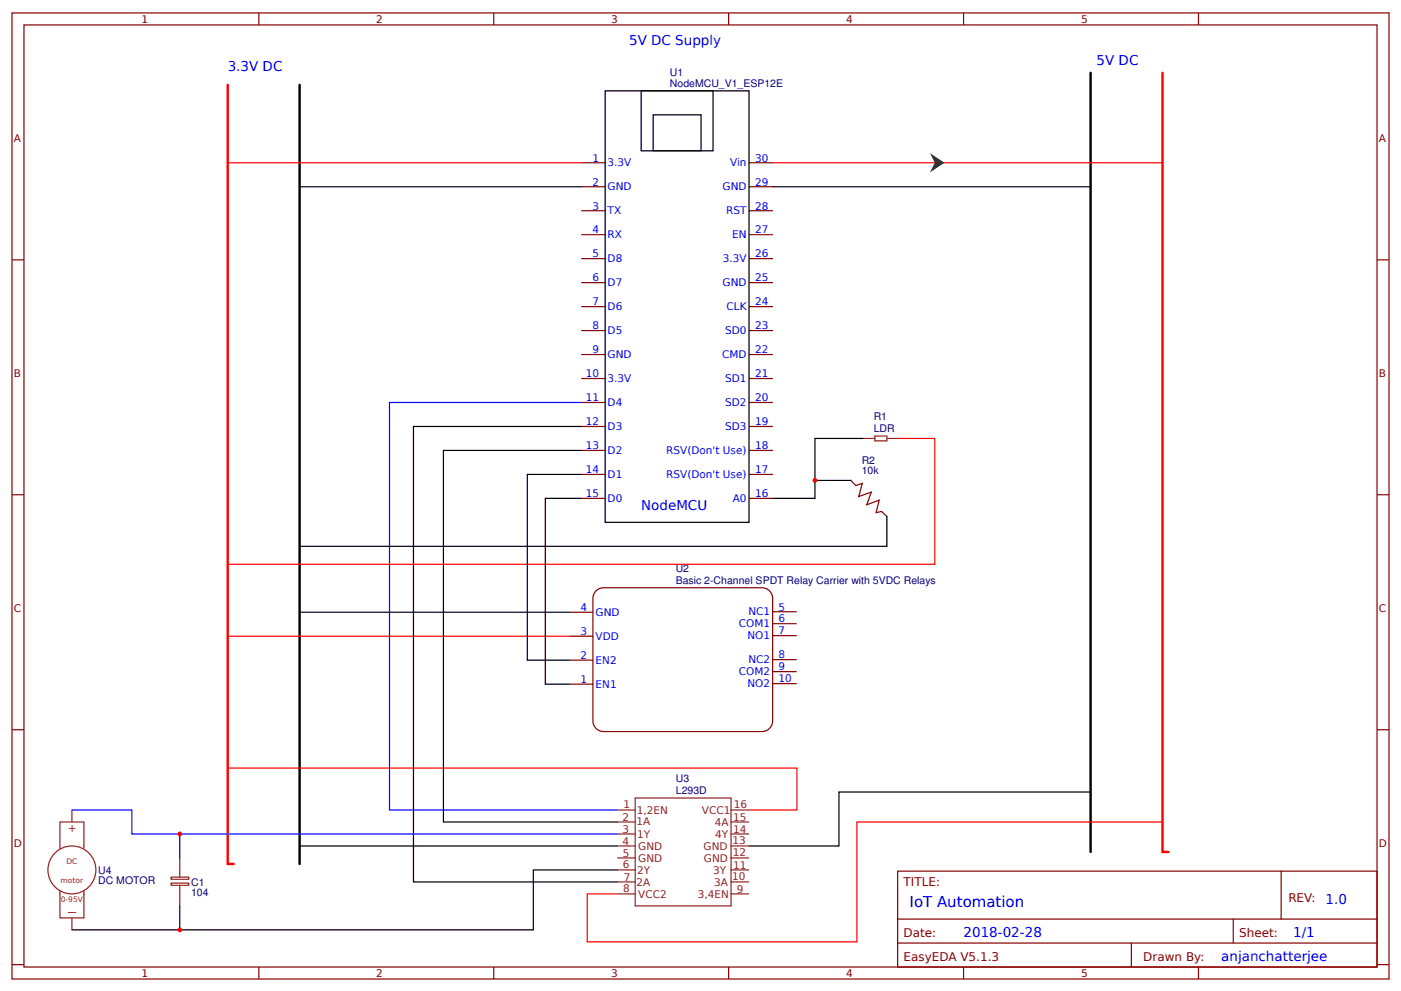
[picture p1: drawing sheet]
<svg xmlns="http://www.w3.org/2000/svg" width="312mm" height="221mm" viewBox="0 0 312 221" stroke-linecap="round" stroke-linejoin="round" font-family="sans-serif">
<g fill="none" stroke="#800" stroke-width=".27">
<path d="M2.7 2.9h306.4v214.9h-306.4zM5.3 5.5h301.1v209.7h-301.1zM57.6 2.9v2.6M109.9 2.9v2.6M162.2 2.9v2.6M214.4 2.9v2.6M266.7 2.9v2.6M129.3 36.2h5.4M166.7 36.2h5.3M2.7 57.8h2.6M129.3 41.6h5.4M129.3 46.9h5.4"/>
<path d="M129.3 52.2h5.4M129.3 57.6h5.4M166.7 41.6h5.3M166.7 46.9h5.3M166.7 52.2h5.3M166.7 57.6h5.3M306.4 57.8h2.7M129.3 62.9h5.4M129.3 68.2h5.4M129.3 73.6h5.4M129.3 78.9h5.4M166.7 62.9h5.3"/>
<path d="M166.7 68.2h5.3M166.7 73.6h5.3M166.7 78.9h5.3M129.3 84.2h5.4M129.3 89.6h5.4M129.3 94.9h5.4M166.7 84.2h5.3M166.7 89.6h5.3M166.7 94.9h5.3M2.7 110.1h2.6M129.3 100.2h5.4M129.3 105.6h5.4"/>
<path d="M129.3 110.9h5.4M166.7 100.2h5.3M166.7 105.6h5.3M166.7 110.9h5.3M306.4 110.1h2.7M2.7 162.4h2.6M306.4 162.4h2.7M199.8 193.8h106.6v21.4h-106.6zM285.1 193.8v10.7M2.7 214.6h2.6M57.6 215.2v2.6M109.9 215.2v2.6"/>
<path d="M162.2 215.2v2.6M199.8 204.5h106.6M199.8 209.8h106.6M214.4 215.2v2.6M251.8 209.8v5.4M266.7 215.2v2.6M274.4 204.5v5.3M306.4 214.6h2.7"/>
</g>
<path d="M134.7 20.2h32v96h-32zM142.7 20.2h16v13.4h-16zM145.4 25.6h10.6v8h-10.6z" fill="none" stroke="#000" stroke-width=".27"/>
<path d="M132.5 131.7a2.39 2.39 0 0 1 1.8-.9h35.2a2.4 2.4 0 0 1 2.4 2.4v27.2a2.4 2.4 0 0 1-2.4 2.4h-35.2a2.4 2.4 0 0 1-2.4-2.4v-27.2l.1-.6z" fill="#fff" stroke="#800" stroke-width=".27"/>
<path d="M189.4 106.9l1 1.1 1.5-.4-.8 2.9 2.8-1-1 2.8 2.8-1-.7 2.8 1.1-.3 1.3 1.1M126.7 136.2h5.3M171.9 136.1h5.4M171.9 138.8h5.4M126.7 152.2h5.3M126.7 146.9h5.3M126.7 141.6h5.3M171.9 141.4h5.4M171.9 146.8h5.4M171.9 149.4h5.4M171.9 152.1h5.4" fill="none" stroke="#800" stroke-width=".27"/>
<g fill="none" stroke="#8d2323" stroke-width=".27">
<path d="M192 97.6h2.7M194.7 97h2.7v1.1h-2.7zM197.4 97.6h2.6M141.4 177.6h21.3v24h-21.3zM13.3 198.2v.8M13.3 198.9v5.3h5.4v-5.3M16 180.2v2.7M18.7 188.2v-5.3h-5.4l.1 6M18.7 188.1v.7M18.7 198.2v.9M38.1 196.5h3.9v.5h-3.9zM38.1 195.2h3.9v.5h-3.9z"/>
<path d="M40 190.9v4.3M40 197v4.6M137.4 180.2h4M137.4 182.9h4M137.4 185.6h4M137.4 188.2h4M137.4 190.9h4M137.4 193.6h4M137.4 196.2h4M137.4 198.9h4M162.7 180.2h4M162.7 182.9h4"/>
<path d="M162.7 185.6h4M162.7 188.2h4M162.7 190.9h4M162.7 193.6h4M162.7 196.2h4M162.7 198.9h4M16 204.2v2.7"/>
<circle cx="16" cy="193.6" r="5.3"/>
</g>
<path d="M66.7 18.9v173.3M242.7 16.2v173.4" fill="none" stroke="#000" stroke-width=".53"/>
<path d="M50.7 18.9v173.3h1.3M258.7 16.2v173.4h1.3" fill="none" stroke="#f00" stroke-width=".53"/>
<path d="M66.7 41.6h62.6M172 41.6h70.7M129.3 94.9h-37.3v101.3h45.4M192 97.6h-10.6v13.3h-9.4M129.3 100.2h-30.6v82.7h38.7M181.4 106.9h8M66.7 136.2h60M242.7 176.2h-56v12h-20M66.7 188.2h70.7" fill="none" stroke="#000" stroke-width=".27"/>
<path d="M50.7 36.2h78.6M172 36.2h86.7M200 97.6h8v28h-157.3M50.7 141.6h76M50.7 170.9h126.7v9.3h-10.7M258.7 184.2v-1.3h-68v26.7h-60v-10.7h6.7" fill="none" stroke="#f00" stroke-width=".27"/>
<path d="M129.3 89.6h-42.6v90.6h50.7" fill="none" stroke="#00f" stroke-width=".27"/>
<circle cx="181.4" cy="106.9" r=".53" fill="#c00"/>
<path d="M129.3 110.9h-8v41.3h5.4M129.3 105.6h-12v41.3h9.4M197.4 114.9v6.7h-130.7M40 185.6v5.3M137.4 193.6h-18.7v13.3h-102.7" fill="none" stroke="#000" stroke-width=".27"/>
<path d="M16 180.2h13.3v5.4h108.1" fill="none" stroke="#00f" stroke-width=".27"/>
<circle cx="40" cy="185.6" r=".53" fill="#c00"/>
<path d="M40 201.6v5.3" fill="none" stroke="#000" stroke-width=".27"/>
<circle cx="40" cy="206.9" r=".53" fill="#c00"/>
<path d="M207 34.1l3.2 2.1-3.2 2.2 1-2.2z" fill="#333"/>
<text font-size="3.3" fill="#00f" x="202.4" y="201.8">IoT Automation</text>
<g font-size="3" fill="#00f">
<text x="140" y="10.1">5V DC Supply</text>
<text x="50.7" y="15.8">3.3V DC</text>
<text x="244" y="14.4">5V DC</text>
<text x="142.7" y="113.6">NodeMCU</text>
<text x="295" y="201">1.0</text>
<text x="214.4" y="208.5">2018-02-28</text>
<text x="287.8" y="208.5">1/1</text>
<text x="271.8" y="213.8">anjanchatterjee</text>
</g>
<g font-size="2.7" fill="#800">
<text x="201.1" y="197">TITLE:</text>
<text x="286.7" y="200.8">REV:</text>
<text x="201.1" y="208.5">Date:</text>
<text x="275.8" y="208.5">Sheet:</text>
<text x="201.1" y="213.8">EasyEDA V5.1.3</text>
<text x="254.4" y="213.8">Drawn By:</text>
</g>
<g font-size="2.3" fill="#800">
<text x="31.5" y="5.1">1</text>
<text x="83.7" y="5.1">2</text>
<text x="136" y="5.1">3</text>
<text x="188.3" y="5.1">4</text>
<text x="240.6" y="5.1">5</text>
<text x="3.1" y="31.7">A</text>
<text x="306.8" y="31.7">A</text>
<text x="3.1" y="84">B</text>
<text x="306.8" y="84">B</text>
<text x="3.1" y="136.2">C</text>
<text x="306.8" y="136.2">C</text>
<text x="3.1" y="188.5">D</text>
<text x="306.8" y="188.5">D</text>
<text x="31.5" y="217.4">1</text>
<text x="83.7" y="217.4">2</text>
<text x="136" y="217.4">3</text>
<text x="188.3" y="217.4">4</text>
<text x="240.6" y="217.4">5</text>
</g>
<g font-size="2.3" fill="#000080">
<text x="149.1" y="17">U1</text>
<text x="149.1" y="19.4">NodeMCU_V1_ESP12E</text>
<text x="194.4" y="93.6">R1</text>
<text x="194.4" y="96.2">LDR</text>
<text x="191.8" y="105.6">10k</text>
<text x="191.8" y="103.3">R2</text>
<text x="150.4" y="130">Basic 2-Channel SPDT Relay Carrier with 5VDC Relays</text>
<text x="150.4" y="127.3">U2</text>
<text x="150.4" y="176.8">L293D</text>
<text x="150.4" y="174.1">U3</text>
<text x="21.9" y="196.7">DC MOTOR</text>
<text x="21.9" y="194.5">U4</text>
<text x="42.5" y="197.1">C1</text>
<text x="42.5" y="199.3">104</text>
</g>
<g font-size="2.3" fill="#00f">
<text x="131.9" y="36">1</text>
<text x="168" y="36">30</text>
<text x="131.9" y="41.3">2</text>
<text x="135.2" y="37">3.3V</text>
<text x="162.5" y="37">Vin</text>
<text x="168" y="41.3">29</text>
<text x="131.9" y="46.6">3</text>
<text x="135.2" y="42.4">GND</text>
<text x="135.2" y="47.7">TX</text>
<text x="160.8" y="42.4">GND</text>
<text x="161.6" y="47.7">RST</text>
<text x="168" y="46.6">28</text>
<text x="131.9" y="52">4</text>
<text x="135.2" y="53">RX</text>
<text x="162.9" y="53">EN</text>
<text x="168" y="52">27</text>
<text x="131.9" y="57.3">5</text>
<text x="135.2" y="58.4">D8</text>
<text x="160.8" y="58.4">3.3V</text>
<text x="168" y="57.3">26</text>
<text x="131.9" y="62.6">6</text>
<text x="135.2" y="63.7">D7</text>
<text x="160.8" y="63.7">GND</text>
<text x="168" y="62.6">25</text>
<text x="131.9" y="68">7</text>
<text x="135.2" y="69">D6</text>
<text x="161.7" y="69">CLK</text>
<text x="168" y="68">24</text>
<text x="131.9" y="73.3">8</text>
<text x="135.2" y="74.4">D5</text>
<text x="161.4" y="74.4">SD0</text>
<text x="168" y="73.3">23</text>
<text x="130.4" y="84">10</text>
<text x="131.9" y="78.6">9</text>
<text x="135.2" y="79.7">GND</text>
<text x="160.7" y="79.7">CMD</text>
<text x="168" y="84">21</text>
<text x="168" y="78.6">22</text>
<text x="130.4" y="89.3">11</text>
<text x="135.2" y="85">3.3V</text>
<text x="161.4" y="85">SD1</text>
<text x="168" y="89.3">20</text>
<text x="130.4" y="94.6">12</text>
<text x="135.2" y="90.4">D4</text>
<text x="135.2" y="95.7">D3</text>
<text x="161.4" y="95.7">SD3</text>
<text x="161.4" y="90.4">SD2</text>
<text x="168" y="94.6">19</text>
<text x="130.4" y="100">13</text>
<text x="135.2" y="101">D2</text>
<text x="148.3" y="101">RSV(Don't Use)</text>
<text x="168" y="100">18</text>
<text x="130.4" y="105.3">14</text>
<text x="135.2" y="106.4">D1</text>
<text x="148.3" y="106.4">RSV(Don't Use)</text>
<text x="168" y="105.3">17</text>
<text x="130.4" y="110.6">15</text>
<text x="135.2" y="111.7">D0</text>
<text x="163.1" y="111.7">A0</text>
<text x="168" y="110.6">16</text>
<text x="129.2" y="136">4</text>
<text x="132.5" y="137">GND</text>
<text x="166.5" y="136.9">NC1</text>
<text x="173.3" y="135.8">5</text>
<text x="129.2" y="141.3">3</text>
<text x="132.6" y="142.4">VDD</text>
<text x="164.4" y="139.6">COM1</text>
<text x="166.3" y="142.2">NO1</text>
<text x="173.3" y="138.5">6</text>
<text x="173.3" y="141.2">7</text>
<text x="129.2" y="146.6">2</text>
<text x="132.6" y="147.7">EN2</text>
<text x="166.5" y="147.6">NC2</text>
<text x="173.3" y="146.5">8</text>
<text x="173.3" y="149.2">9</text>
<text x="129.2" y="152">1</text>
<text x="132.6" y="153">EN1</text>
<text x="164.4" y="150.2">COM2</text>
<text x="166.3" y="152.9">NO2</text>
<text x="173.3" y="151.8">10</text>
</g>
<g font-size="2.3" fill="#8d2323">
<text x="138.8" y="179.7">1</text>
<text x="163.3" y="179.8">16</text>
<text x="16.8" y="185.4" transform="rotate(-90 16.8 185.4)">+</text>
<text x="138.5" y="185.4">3</text>
<text x="138.5" y="182.8">2</text>
<text x="141.7" y="183.6">1A</text>
<text x="141.7" y="181.1">1,2EN</text>
<text x="156.2" y="181">VCC1</text>
<text x="159.1" y="183.7">4A</text>
<text x="163.2" y="185.3">14</text>
<text x="163.2" y="182.6">15</text>
<text x="138.5" y="188">4</text>
<text x="138.6" y="190.6">5</text>
<text x="141.8" y="186.4">1Y</text>
<text x="142" y="189">GND</text>
<text x="142" y="191.7">GND</text>
<text x="156.6" y="189">GND</text>
<text x="156.7" y="191.8">GND</text>
<text x="159.2" y="186.4">4Y</text>
<text x="163" y="187.8">13</text>
<text x="163.1" y="190.4">12</text>
<text x="138.6" y="193.2">6</text>
<text x="138.9" y="196">7</text>
<text x="141.7" y="197">2A</text>
<text x="141.8" y="194.4">2Y</text>
<text x="158.7" y="194.4">3Y</text>
<text x="158.9" y="197">3A</text>
<text x="163" y="195.9">10</text>
<text x="163.2" y="193.3">11</text>
<text x="17" y="203.4" transform="rotate(-90 17 203.4)">l</text>
<text x="138.7" y="198.6">8</text>
<text x="142" y="199.7">VCC2</text>
<text x="155.3" y="199.7">3,4EN</text>
<text x="163.9" y="198.6">9</text>
</g>
<g font-size="1.7" fill="#8d2323">
<text x="13.5" y="196.5">motor</text>
<text x="14.8" y="192.2">DC</text>
<text x="13.5" y="200.8">0-95V</text>
</g>
</svg>
